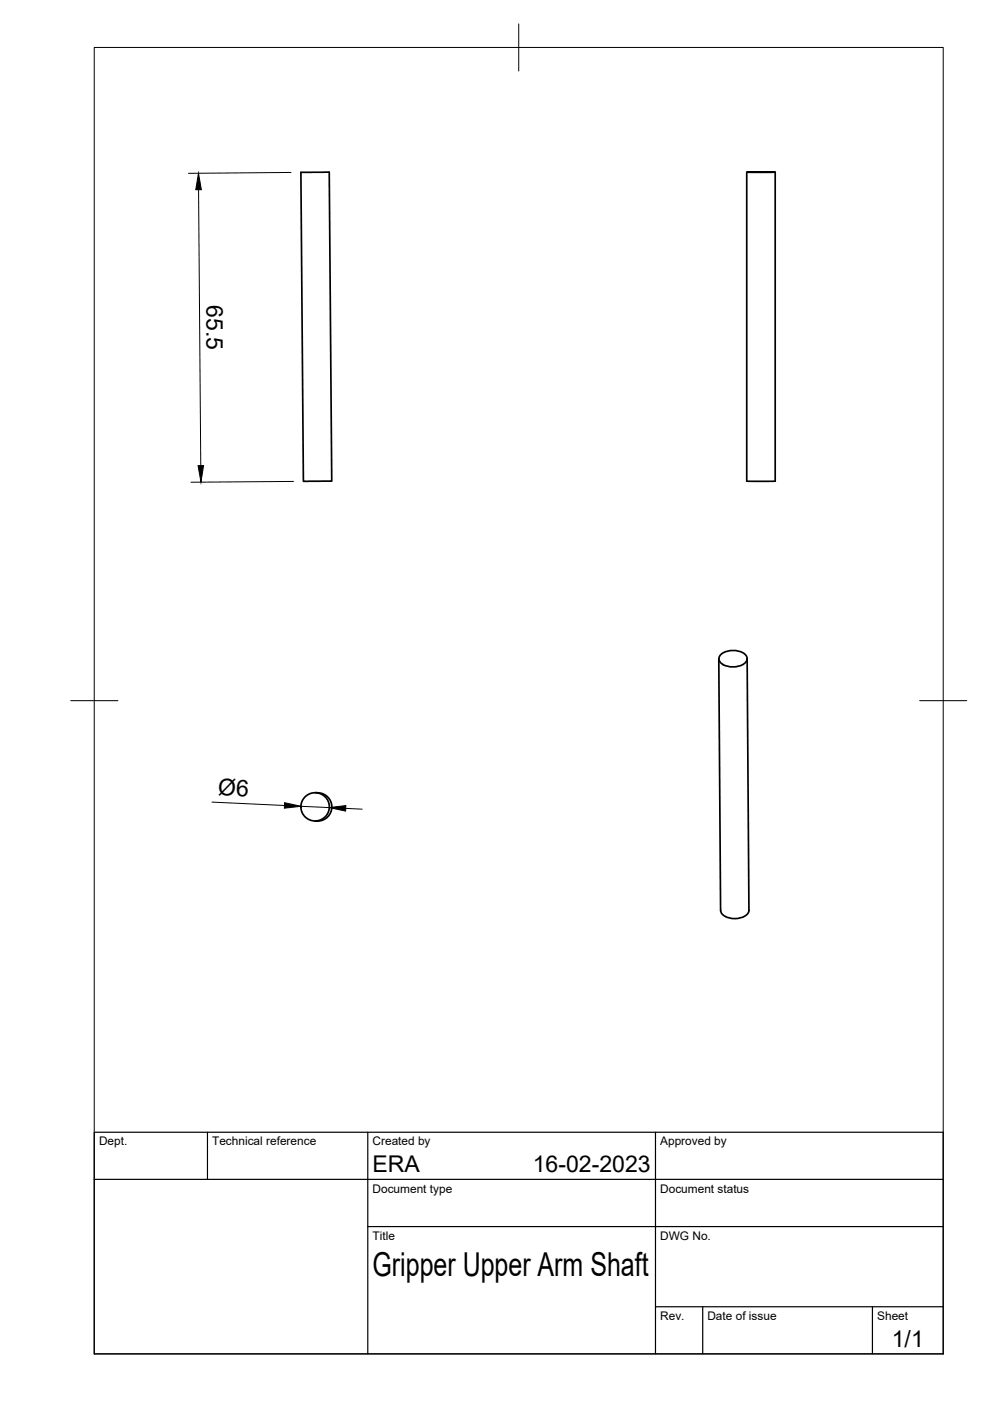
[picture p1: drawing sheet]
<svg xmlns="http://www.w3.org/2000/svg" width="210mm" height="297mm" viewBox="0 0 210 297" stroke-linecap="round" stroke-linejoin="round" font-family="sans-serif">
<!-- layer: Visible -->
<g fill="none" stroke="#000" stroke-width=".36">
<path d="M63.8 36.5h6l.5 65.5-6 .1zM158.3 36.5v65.5l3 .1 3.1-.1v-65.5M158.3 36.5h6.1zM152.4 139.7l.4 53.3M152.8 138.8a4.3 4.3 0 0 1 5.2 0 1.25 1.25 0 0 1-.5 2.1 4.4 4.4 0 0 1-4.7-.4 1.15 1.15 0 0 1 0-1.7zM158.4 139.6l.4 53.4a2.29 2.29 0 0 1-2.3 1.7 3.6 3.6 0 0 1-3.6-1.3l-.1-.4M66.8 168.1a3 3 0 0 1 3.5 2.7 3 3 0 0 1-3 3.3M66.8 174.1h.5"/>
<circle cx="66.8" cy="171.1" r="3"/>
</g>
<!-- layer: BORDER -->
<path d="M20 10.1h180v276.9h-180zM110 5.1v10M15 148.6h10M195 148.6h10" fill="none" stroke="#000" stroke-width=".21"/>
<!-- layer: TITLEBLOCK -->
<path d="M20 240.1h180v46.9h-180zM20 250h180M44 240.1v9.9M78 240.1v46.9M139 240.1v46.9M78 260.1h122M139 277.1h61M149 277.1v9.9M185 277.1v9.9" fill="none" stroke="#000" stroke-width=".25"/>
<!-- layer: FD_Dimensions -->
<path d="M61.7 36.6l-21.7 .2M42.1 40.2l.5 58.5M62.2 102.1l-21.7 .1M44.9 170.1l15.4 .7M63.8 170.9l6 .3M73.3 171.4l3.5 .2" fill="none" stroke="#000" stroke-width=".21"/>
<path d="M42.1 36.7l.6 3.5h-1.2zM42 98.7h1.2l-.6 3.5zM60.3 170.2l3.5 .7-3.5 .5zM69.8 171.2l3.5-.4v1.2z" fill="#000" stroke="#000" stroke-width=".21"/>
<text font-size="7" x="79" y="270.6">Gripper Upper Arm Shaft</text>
<g font-size="4.9">
<text x="43.8" y="64.7" transform="rotate(89 43.8 64.7)">65.5</text>
<text x="46.2" y="168.6" transform="rotate(3 46.2 168.6)">Ø6</text>
<text x="79" y="248.5">ERA</text>
<text x="113" y="248.5">16-02-2023</text>
<text x="189.1" y="285.7">1/1</text>
</g>
<g font-size="2.5">
<text x="21" y="242.9">Dept.</text>
<text x="45" y="242.9">Technical reference</text>
<text x="79" y="242.9">Created by</text>
<text x="140" y="242.9">Approved by</text>
<text x="79" y="252.8">Document type</text>
<text x="140" y="252.8">Document status</text>
<text x="79" y="262.9">Title</text>
<text x="140" y="262.9">DWG No.</text>
<text x="140" y="279.9">Rev.</text>
<text x="150" y="279.9">Date of issue</text>
<text x="186" y="279.9">Sheet</text>
</g>
</svg>
